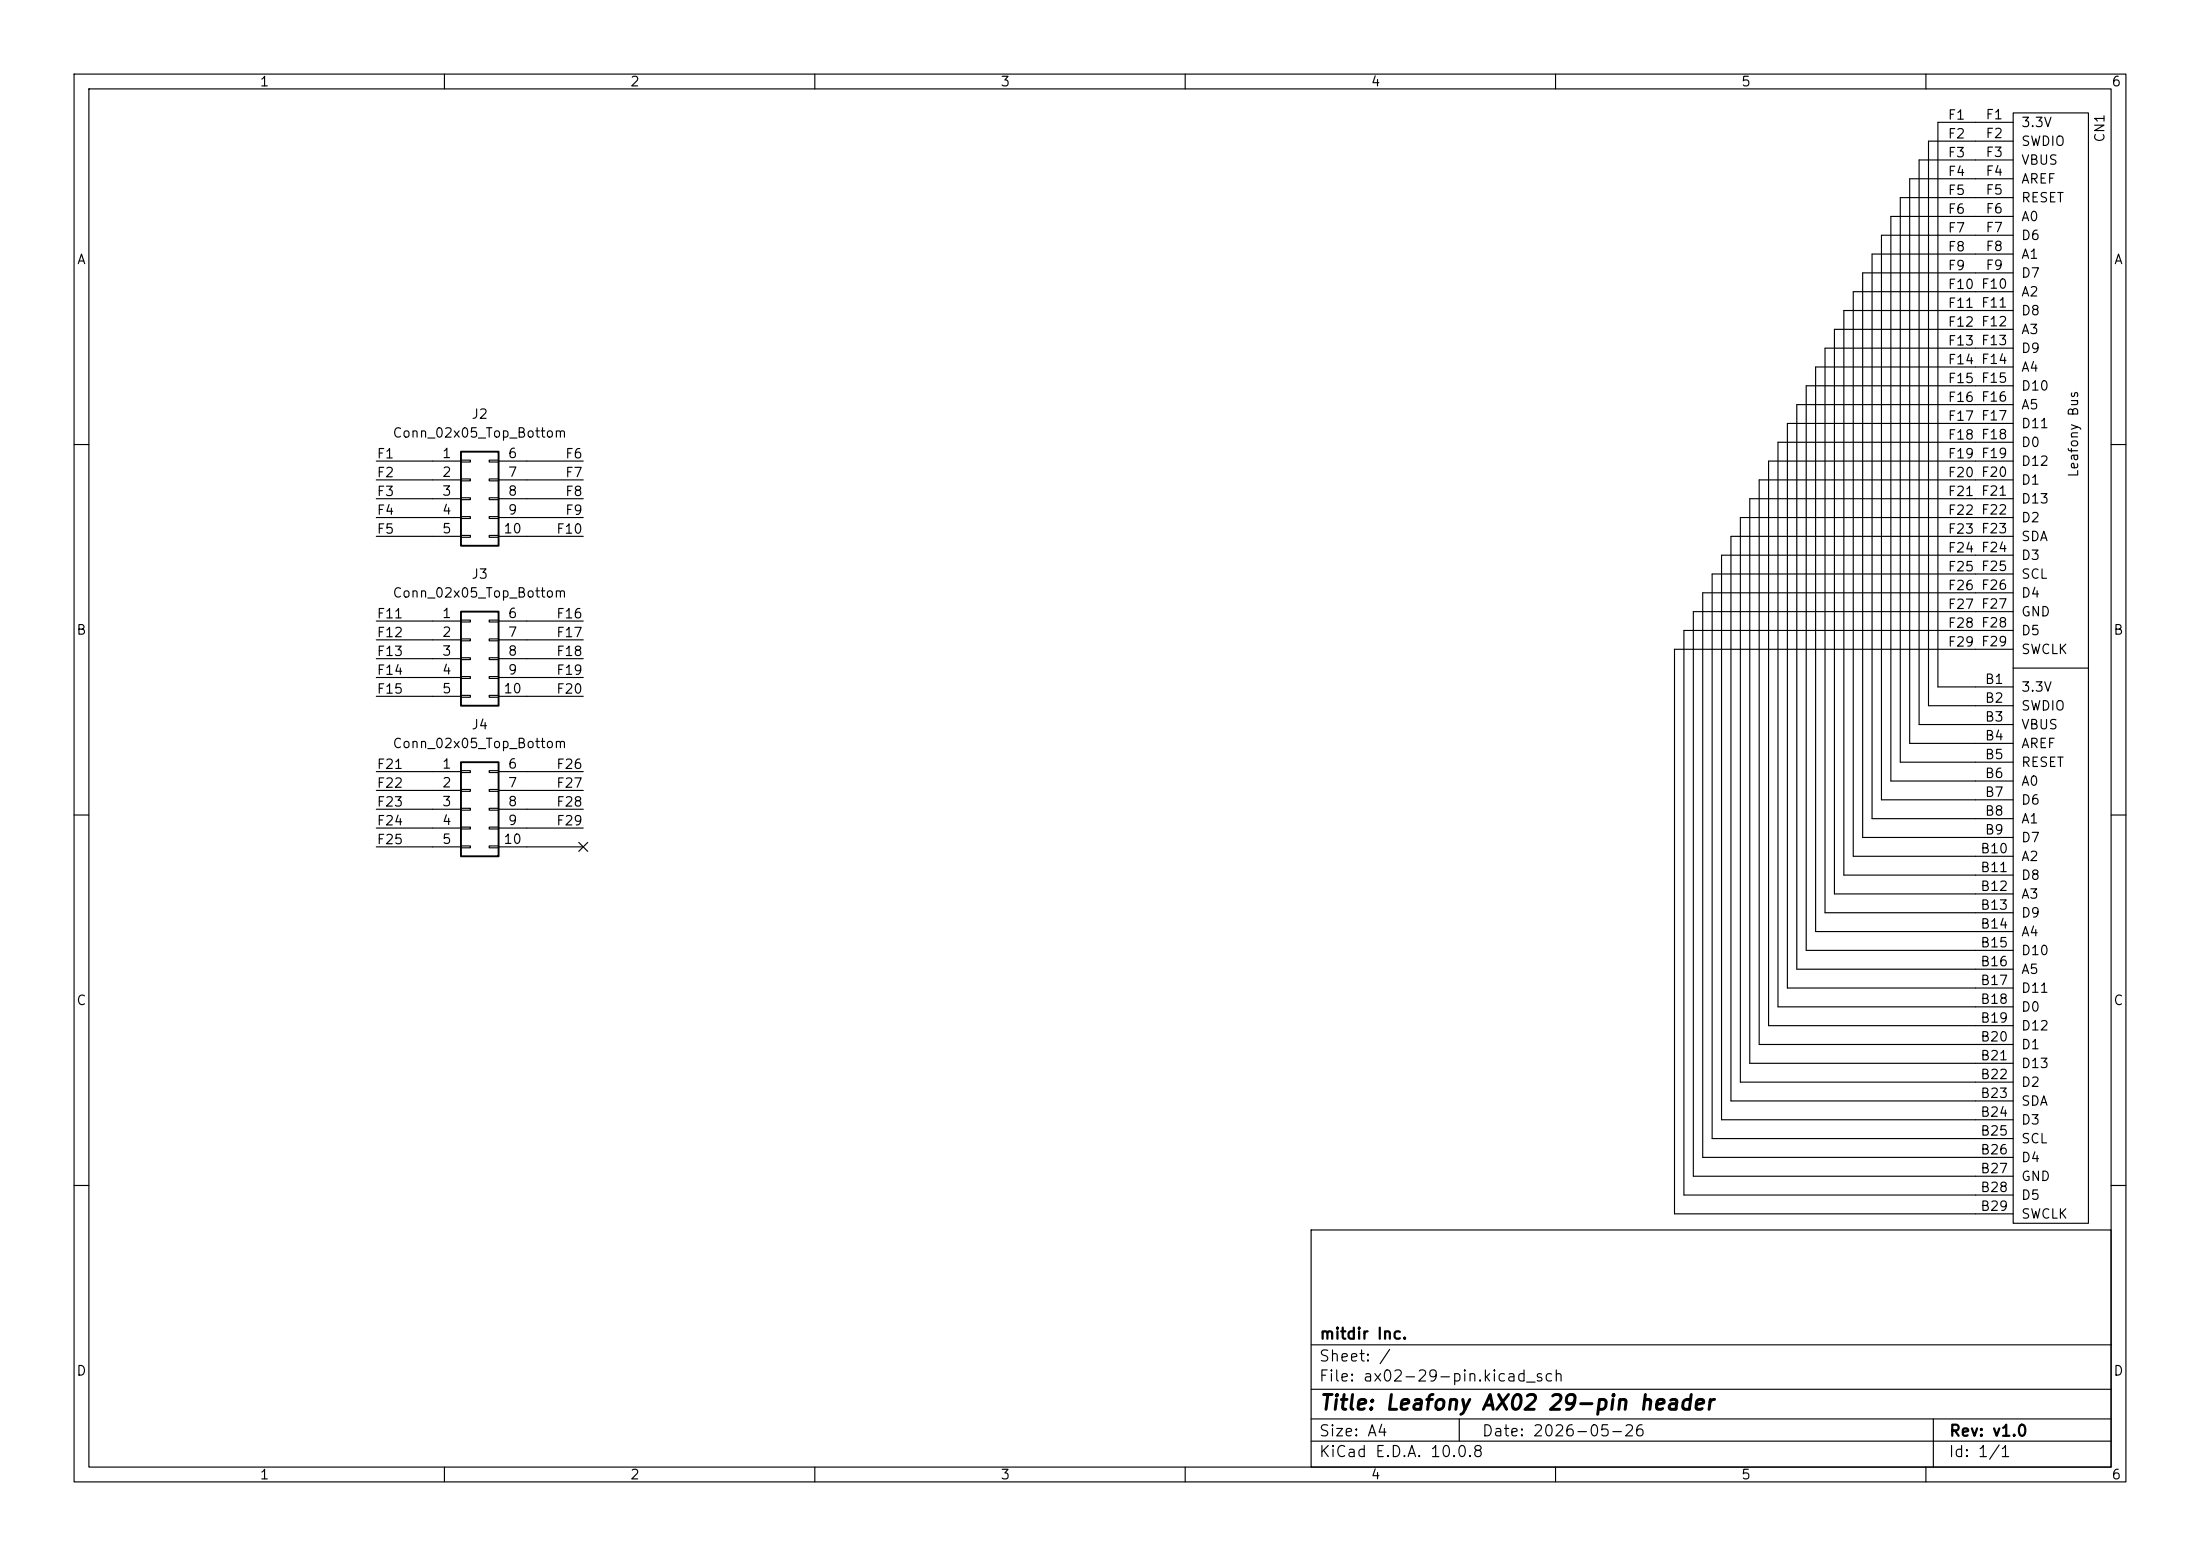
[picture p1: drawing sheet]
(kicad_sch
 (version 20260306)
 (generator "eeschema")
 (generator_version "10.0")
 (paper "A4")
 (title_block
  (title "Leafony AX02 29-pin header")
  (date "2026-05-26")
  (rev "v1.0")
  (company "mitdir Inc."))
 (lib_symbols
  (symbol "Connector_Generic:Conn_02x05_Top_Bottom"
   (pin_names
    (offset 1.016) (hide yes)) (exclude_from_sim no) (in_bom yes) (on_board yes)
   (in_pos_files yes)
   (duplicate_pin_numbers_are_jumpers no)
   (property "Reference" "J" (at 1.27 7.62 0) (show_name no) (do_not_autoplace no) (effects (font (size 1.27 1.27))))
   (property "Value" "Conn_02x05_Top_Bottom" (at 1.27 -7.62 0) (show_name no) (do_not_autoplace no) (effects (font (size 1.27 1.27))))
   (property "Footprint" "" (at 0 0 0) (show_name no) (do_not_autoplace no) (hide yes) (effects (font (size 1.27 1.27))))
   (property "Datasheet" "" (at 0 0 0) (show_name no) (do_not_autoplace no) (hide yes) (effects (font (size 1.27 1.27))))
   (property "Description" "Generic connector, double row, 02x05, top/bottom pin numbering scheme (row 1: 1...pins_per_row, row2: pins_per_row+1 ... num_pins), script generated (kicad-library-utils/schlib/autogen/connector/)" (at 0 0 0) (show_name no) (do_not_autoplace no) (hide yes) (effects (font (size 1.27 1.27))))
   (symbol "Conn_02x05_Top_Bottom_1_1"
    (rectangle (start -1.27 6.35) (end 3.81 -6.35) (stroke (width 0.254) (type default)) (fill (type background)))
    (rectangle (start -1.27 5.207) (end 0 4.953) (stroke (width 0.1524) (type default)) (fill (type none)))
    (rectangle (start -1.27 2.667) (end 0 2.413) (stroke (width 0.1524) (type default)) (fill (type none)))
    (rectangle (start -1.27 0.127) (end 0 -0.127) (stroke (width 0.1524) (type default)) (fill (type none)))
    (rectangle (start -1.27 -2.413) (end 0 -2.667) (stroke (width 0.1524) (type default)) (fill (type none)))
    (rectangle (start -1.27 -4.953) (end 0 -5.207) (stroke (width 0.1524) (type default)) (fill (type none)))
    (rectangle (start 3.81 5.207) (end 2.54 4.953) (stroke (width 0.1524) (type default)) (fill (type none)))
    (rectangle (start 3.81 2.667) (end 2.54 2.413) (stroke (width 0.1524) (type default)) (fill (type none)))
    (rectangle (start 3.81 0.127) (end 2.54 -0.127) (stroke (width 0.1524) (type default)) (fill (type none)))
    (rectangle (start 3.81 -2.413) (end 2.54 -2.667) (stroke (width 0.1524) (type default)) (fill (type none)))
    (rectangle (start 3.81 -4.953) (end 2.54 -5.207) (stroke (width 0.1524) (type default)) (fill (type none)))
    (pin passive line (at -5.08 5.08 0) (length 3.81) (name "Pin_1" (effects (font (size 1.27 1.27)))) (number "1" (effects (font (size 1.27 1.27)))))
    (pin passive line (at -5.08 2.54 0) (length 3.81) (name "Pin_2" (effects (font (size 1.27 1.27)))) (number "2" (effects (font (size 1.27 1.27)))))
    (pin passive line (at -5.08 0 0) (length 3.81) (name "Pin_3" (effects (font (size 1.27 1.27)))) (number "3" (effects (font (size 1.27 1.27)))))
    (pin passive line (at -5.08 -2.54 0) (length 3.81) (name "Pin_4" (effects (font (size 1.27 1.27)))) (number "4" (effects (font (size 1.27 1.27)))))
    (pin passive line (at -5.08 -5.08 0) (length 3.81) (name "Pin_5" (effects (font (size 1.27 1.27)))) (number "5" (effects (font (size 1.27 1.27)))))
    (pin passive line (at 7.62 5.08 180) (length 3.81) (name "Pin_6" (effects (font (size 1.27 1.27)))) (number "6" (effects (font (size 1.27 1.27)))))
    (pin passive line (at 7.62 2.54 180) (length 3.81) (name "Pin_7" (effects (font (size 1.27 1.27)))) (number "7" (effects (font (size 1.27 1.27)))))
    (pin passive line (at 7.62 0 180) (length 3.81) (name "Pin_8" (effects (font (size 1.27 1.27)))) (number "8" (effects (font (size 1.27 1.27)))))
    (pin passive line (at 7.62 -2.54 180) (length 3.81) (name "Pin_9" (effects (font (size 1.27 1.27)))) (number "9" (effects (font (size 1.27 1.27)))))
    (pin passive line (at 7.62 -5.08 180) (length 3.81) (name "Pin_10" (effects (font (size 1.27 1.27)))) (number "10" (effects (font (size 1.27 1.27))))))
   (embedded_fonts no))
  (symbol "Leafony:Leafony Bus"
   (pin_names
    (offset 1.016)) (exclude_from_sim no) (in_bom yes) (on_board yes)
   (in_pos_files yes)
   (duplicate_pin_numbers_are_jumpers no)
   (property "Reference" "CN" (at 10.16 5.08 0) (show_name no) (do_not_autoplace no) (effects (font (size 1.27 1.27))))
   (property "Value" "Leafony Bus" (at 10.16 2.54 0) (show_name no) (do_not_autoplace no) (effects (font (size 1.27 1.27))))
   (property "Footprint" "Leafony:CN_F29_B29" (at 10.16 7.62 0) (show_name no) (do_not_autoplace no) (hide yes) (effects (font (size 1.27 1.27))))
   (property "Datasheet" "" (at 0 0 0) (show_name no) (do_not_autoplace no) (hide yes) (effects (font (size 1.27 1.27))))
   (property "Description" "Leafony Interface" (at 0 0 0) (show_name no) (do_not_autoplace no) (hide yes) (effects (font (size 1.27 1.27))))
   (symbol "Leafony Bus_0_1"
    (rectangle (start 5.08 1.27) (end 15.24 -148.59) (stroke (width 0) (type default)) (fill (type background)))
    (polyline (pts (xy 5.08 -73.66) (xy 15.24 -73.66)) (stroke (width 0) (type default)) (fill (type none))))
   (symbol "Leafony Bus_1_1"
    (pin passive line (at 0 -76.2 0) (length 5.08) (name "3.3V" (effects (font (size 1.27 1.27)))) (number "B1" (effects (font (size 1.27 1.27)))))
    (pin passive line (at 0 -78.74 0) (length 5.08) (name "SWDIO" (effects (font (size 1.27 1.27)))) (number "B2" (effects (font (size 1.27 1.27)))))
    (pin passive line (at 0 -81.28 0) (length 5.08) (name "VBUS" (effects (font (size 1.27 1.27)))) (number "B3" (effects (font (size 1.27 1.27)))))
    (pin passive line (at 0 -83.82 0) (length 5.08) (name "AREF" (effects (font (size 1.27 1.27)))) (number "B4" (effects (font (size 1.27 1.27)))))
    (pin passive line (at 0 -86.36 0) (length 5.08) (name "RESET" (effects (font (size 1.27 1.27)))) (number "B5" (effects (font (size 1.27 1.27)))))
    (pin passive line (at 0 -88.9 0) (length 5.08) (name "A0" (effects (font (size 1.27 1.27)))) (number "B6" (effects (font (size 1.27 1.27)))))
    (pin passive line (at 0 -91.44 0) (length 5.08) (name "D6" (effects (font (size 1.27 1.27)))) (number "B7" (effects (font (size 1.27 1.27)))))
    (pin passive line (at 0 -93.98 0) (length 5.08) (name "A1" (effects (font (size 1.27 1.27)))) (number "B8" (effects (font (size 1.27 1.27)))))
    (pin passive line (at 0 -96.52 0) (length 5.08) (name "D7" (effects (font (size 1.27 1.27)))) (number "B9" (effects (font (size 1.27 1.27)))))
    (pin passive line (at 0 -99.06 0) (length 5.08) (name "A2" (effects (font (size 1.27 1.27)))) (number "B10" (effects (font (size 1.27 1.27)))))
    (pin passive line (at 0 -101.6 0) (length 5.08) (name "D8" (effects (font (size 1.27 1.27)))) (number "B11" (effects (font (size 1.27 1.27)))))
    (pin passive line (at 0 -104.14 0) (length 5.08) (name "A3" (effects (font (size 1.27 1.27)))) (number "B12" (effects (font (size 1.27 1.27)))))
    (pin passive line (at 0 -106.68 0) (length 5.08) (name "D9" (effects (font (size 1.27 1.27)))) (number "B13" (effects (font (size 1.27 1.27)))))
    (pin passive line (at 0 -109.22 0) (length 5.08) (name "A4" (effects (font (size 1.27 1.27)))) (number "B14" (effects (font (size 1.27 1.27)))))
    (pin passive line (at 0 -111.76 0) (length 5.08) (name "D10" (effects (font (size 1.27 1.27)))) (number "B15" (effects (font (size 1.27 1.27)))))
    (pin passive line (at 0 -114.3 0) (length 5.08) (name "A5" (effects (font (size 1.27 1.27)))) (number "B16" (effects (font (size 1.27 1.27)))))
    (pin passive line (at 0 -116.84 0) (length 5.08) (name "D11" (effects (font (size 1.27 1.27)))) (number "B17" (effects (font (size 1.27 1.27)))))
    (pin passive line (at 0 -119.38 0) (length 5.08) (name "D0" (effects (font (size 1.27 1.27)))) (number "B18" (effects (font (size 1.27 1.27)))))
    (pin passive line (at 0 -121.92 0) (length 5.08) (name "D12" (effects (font (size 1.27 1.27)))) (number "B19" (effects (font (size 1.27 1.27)))))
    (pin passive line (at 0 -124.46 0) (length 5.08) (name "D1" (effects (font (size 1.27 1.27)))) (number "B20" (effects (font (size 1.27 1.27)))))
    (pin passive line (at 0 -127 0) (length 5.08) (name "D13" (effects (font (size 1.27 1.27)))) (number "B21" (effects (font (size 1.27 1.27)))))
    (pin passive line (at 0 -129.54 0) (length 5.08) (name "D2" (effects (font (size 1.27 1.27)))) (number "B22" (effects (font (size 1.27 1.27)))))
    (pin passive line (at 0 -132.08 0) (length 5.08) (name "SDA" (effects (font (size 1.27 1.27)))) (number "B23" (effects (font (size 1.27 1.27)))))
    (pin passive line (at 0 -134.62 0) (length 5.08) (name "D3" (effects (font (size 1.27 1.27)))) (number "B24" (effects (font (size 1.27 1.27)))))
    (pin passive line (at 0 -137.16 0) (length 5.08) (name "SCL" (effects (font (size 1.27 1.27)))) (number "B25" (effects (font (size 1.27 1.27)))))
    (pin passive line (at 0 -139.7 0) (length 5.08) (name "D4" (effects (font (size 1.27 1.27)))) (number "B26" (effects (font (size 1.27 1.27)))))
    (pin passive line (at 0 -142.24 0) (length 5.08) (name "GND" (effects (font (size 1.27 1.27)))) (number "B27" (effects (font (size 1.27 1.27)))))
    (pin passive line (at 0 -144.78 0) (length 5.08) (name "D5" (effects (font (size 1.27 1.27)))) (number "B28" (effects (font (size 1.27 1.27)))))
    (pin passive line (at 0 -147.32 0) (length 5.08) (name "SWCLK" (effects (font (size 1.27 1.27)))) (number "B29" (effects (font (size 1.27 1.27)))))
    (pin passive line (at 0 0 0) (length 5.08) (name "3.3V" (effects (font (size 1.27 1.27)))) (number "F1" (effects (font (size 1.27 1.27)))))
    (pin passive line (at 0 -2.54 0) (length 5.08) (name "SWDIO" (effects (font (size 1.27 1.27)))) (number "F2" (effects (font (size 1.27 1.27)))))
    (pin passive line (at 0 -5.08 0) (length 5.08) (name "VBUS" (effects (font (size 1.27 1.27)))) (number "F3" (effects (font (size 1.27 1.27)))))
    (pin passive line (at 0 -7.62 0) (length 5.08) (name "AREF" (effects (font (size 1.27 1.27)))) (number "F4" (effects (font (size 1.27 1.27)))))
    (pin passive line (at 0 -10.16 0) (length 5.08) (name "RESET" (effects (font (size 1.27 1.27)))) (number "F5" (effects (font (size 1.27 1.27)))))
    (pin passive line (at 0 -12.7 0) (length 5.08) (name "A0" (effects (font (size 1.27 1.27)))) (number "F6" (effects (font (size 1.27 1.27)))))
    (pin passive line (at 0 -15.24 0) (length 5.08) (name "D6" (effects (font (size 1.27 1.27)))) (number "F7" (effects (font (size 1.27 1.27)))))
    (pin passive line (at 0 -17.78 0) (length 5.08) (name "A1" (effects (font (size 1.27 1.27)))) (number "F8" (effects (font (size 1.27 1.27)))))
    (pin passive line (at 0 -20.32 0) (length 5.08) (name "D7" (effects (font (size 1.27 1.27)))) (number "F9" (effects (font (size 1.27 1.27)))))
    (pin passive line (at 0 -22.86 0) (length 5.08) (name "A2" (effects (font (size 1.27 1.27)))) (number "F10" (effects (font (size 1.27 1.27)))))
    (pin passive line (at 0 -25.4 0) (length 5.08) (name "D8" (effects (font (size 1.27 1.27)))) (number "F11" (effects (font (size 1.27 1.27)))))
    (pin passive line (at 0 -27.94 0) (length 5.08) (name "A3" (effects (font (size 1.27 1.27)))) (number "F12" (effects (font (size 1.27 1.27)))))
    (pin passive line (at 0 -30.48 0) (length 5.08) (name "D9" (effects (font (size 1.27 1.27)))) (number "F13" (effects (font (size 1.27 1.27)))))
    (pin passive line (at 0 -33.02 0) (length 5.08) (name "A4" (effects (font (size 1.27 1.27)))) (number "F14" (effects (font (size 1.27 1.27)))))
    (pin passive line (at 0 -35.56 0) (length 5.08) (name "D10" (effects (font (size 1.27 1.27)))) (number "F15" (effects (font (size 1.27 1.27)))))
    (pin passive line (at 0 -38.1 0) (length 5.08) (name "A5" (effects (font (size 1.27 1.27)))) (number "F16" (effects (font (size 1.27 1.27)))))
    (pin passive line (at 0 -40.64 0) (length 5.08) (name "D11" (effects (font (size 1.27 1.27)))) (number "F17" (effects (font (size 1.27 1.27)))))
    (pin passive line (at 0 -43.18 0) (length 5.08) (name "D0" (effects (font (size 1.27 1.27)))) (number "F18" (effects (font (size 1.27 1.27)))))
    (pin passive line (at 0 -45.72 0) (length 5.08) (name "D12" (effects (font (size 1.27 1.27)))) (number "F19" (effects (font (size 1.27 1.27)))))
    (pin passive line (at 0 -48.26 0) (length 5.08) (name "D1" (effects (font (size 1.27 1.27)))) (number "F20" (effects (font (size 1.27 1.27)))))
    (pin passive line (at 0 -50.8 0) (length 5.08) (name "D13" (effects (font (size 1.27 1.27)))) (number "F21" (effects (font (size 1.27 1.27)))))
    (pin passive line (at 0 -53.34 0) (length 5.08) (name "D2" (effects (font (size 1.27 1.27)))) (number "F22" (effects (font (size 1.27 1.27)))))
    (pin passive line (at 0 -55.88 0) (length 5.08) (name "SDA" (effects (font (size 1.27 1.27)))) (number "F23" (effects (font (size 1.27 1.27)))))
    (pin passive line (at 0 -58.42 0) (length 5.08) (name "D3" (effects (font (size 1.27 1.27)))) (number "F24" (effects (font (size 1.27 1.27)))))
    (pin passive line (at 0 -60.96 0) (length 5.08) (name "SCL" (effects (font (size 1.27 1.27)))) (number "F25" (effects (font (size 1.27 1.27)))))
    (pin passive line (at 0 -63.5 0) (length 5.08) (name "D4" (effects (font (size 1.27 1.27)))) (number "F26" (effects (font (size 1.27 1.27)))))
    (pin passive line (at 0 -66.04 0) (length 5.08) (name "GND" (effects (font (size 1.27 1.27)))) (number "F27" (effects (font (size 1.27 1.27)))))
    (pin passive line (at 0 -68.58 0) (length 5.08) (name "D5" (effects (font (size 1.27 1.27)))) (number "F28" (effects (font (size 1.27 1.27)))))
    (pin passive line (at 0 -71.12 0) (length 5.08) (name "SWCLK" (effects (font (size 1.27 1.27)))) (number "F29" (effects (font (size 1.27 1.27))))))
   (embedded_fonts no)))
 (no_connect
  (at 78.74 114.3))
 (wire
  (pts (xy 260.35 95.25) (xy 260.35 19.05))
  (stroke (width 0) (type default)))
 (wire
  (pts (xy 254 31.75) (xy 266.7 31.75))
  (stroke (width 0) (type default)))
 (wire
  (pts (xy 250.19 39.37) (xy 250.19 115.57))
  (stroke (width 0) (type default)))
 (wire
  (pts (xy 71.12 62.23) (xy 78.74 62.23))
  (stroke (width 0) (type default)))
 (wire
  (pts (xy 228.6 158.75) (xy 266.7 158.75))
  (stroke (width 0) (type default)))
 (wire
  (pts (xy 261.62 92.71) (xy 266.7 92.71))
  (stroke (width 0) (type default)))
 (wire
  (pts (xy 260.35 95.25) (xy 266.7 95.25))
  (stroke (width 0) (type default)))
 (wire
  (pts (xy 238.76 138.43) (xy 266.7 138.43))
  (stroke (width 0) (type default)))
 (wire
  (pts (xy 257.81 24.13) (xy 266.7 24.13))
  (stroke (width 0) (type default)))
 (wire
  (pts (xy 254 107.95) (xy 266.7 107.95))
  (stroke (width 0) (type default)))
 (wire
  (pts (xy 229.87 80.01) (xy 266.7 80.01))
  (stroke (width 0) (type default)))
 (wire
  (pts (xy 50.8 83.82) (xy 58.42 83.82))
  (stroke (width 0) (type default)))
 (wire
  (pts (xy 248.92 118.11) (xy 266.7 118.11))
  (stroke (width 0) (type default)))
 (wire
  (pts (xy 50.8 109.22) (xy 58.42 109.22))
  (stroke (width 0) (type default)))
 (wire
  (pts (xy 261.62 16.51) (xy 266.7 16.51))
  (stroke (width 0) (type default)))
 (wire
  (pts (xy 243.84 128.27) (xy 243.84 52.07))
  (stroke (width 0) (type default)))
 (wire
  (pts (xy 243.84 128.27) (xy 266.7 128.27))
  (stroke (width 0) (type default)))
 (wire
  (pts (xy 256.54 102.87) (xy 256.54 26.67))
  (stroke (width 0) (type default)))
 (wire
  (pts (xy 71.12 114.3) (xy 78.74 114.3))
  (stroke (width 0) (type default)))
 (wire
  (pts (xy 71.12 91.44) (xy 78.74 91.44))
  (stroke (width 0) (type default)))
 (wire
  (pts (xy 260.35 19.05) (xy 266.7 19.05))
  (stroke (width 0) (type default)))
 (wire
  (pts (xy 236.22 143.51) (xy 236.22 67.31))
  (stroke (width 0) (type default)))
 (wire
  (pts (xy 231.14 153.67) (xy 266.7 153.67))
  (stroke (width 0) (type default)))
 (wire
  (pts (xy 241.3 57.15) (xy 266.7 57.15))
  (stroke (width 0) (type default)))
 (wire
  (pts (xy 255.27 105.41) (xy 266.7 105.41))
  (stroke (width 0) (type default)))
 (wire
  (pts (xy 50.8 106.68) (xy 58.42 106.68))
  (stroke (width 0) (type default)))
 (wire
  (pts (xy 243.84 52.07) (xy 266.7 52.07))
  (stroke (width 0) (type default)))
 (wire
  (pts (xy 247.65 120.65) (xy 247.65 44.45))
  (stroke (width 0) (type default)))
 (wire
  (pts (xy 50.8 91.44) (xy 58.42 91.44))
  (stroke (width 0) (type default)))
 (wire
  (pts (xy 234.95 146.05) (xy 266.7 146.05))
  (stroke (width 0) (type default)))
 (wire
  (pts (xy 71.12 106.68) (xy 78.74 106.68))
  (stroke (width 0) (type default)))
 (wire
  (pts (xy 247.65 44.45) (xy 266.7 44.45))
  (stroke (width 0) (type default)))
 (wire
  (pts (xy 234.95 69.85) (xy 266.7 69.85))
  (stroke (width 0) (type default)))
 (wire
  (pts (xy 227.33 161.29) (xy 266.7 161.29))
  (stroke (width 0) (type default)))
 (wire
  (pts (xy 245.11 49.53) (xy 266.7 49.53))
  (stroke (width 0) (type default)))
 (wire
  (pts (xy 246.38 46.99) (xy 266.7 46.99))
  (stroke (width 0) (type default)))
 (wire
  (pts (xy 251.46 36.83) (xy 266.7 36.83))
  (stroke (width 0) (type default)))
 (wire
  (pts (xy 251.46 113.03) (xy 266.7 113.03))
  (stroke (width 0) (type default)))
 (wire
  (pts (xy 252.73 110.49) (xy 266.7 110.49))
  (stroke (width 0) (type default)))
 (wire
  (pts (xy 226.06 87.63) (xy 226.06 163.83))
  (stroke (width 0) (type default)))
 (wire
  (pts (xy 50.8 64.77) (xy 58.42 64.77))
  (stroke (width 0) (type default)))
 (wire
  (pts (xy 232.41 74.93) (xy 266.7 74.93))
  (stroke (width 0) (type default)))
 (wire
  (pts (xy 236.22 67.31) (xy 266.7 67.31))
  (stroke (width 0) (type default)))
 (wire
  (pts (xy 240.03 135.89) (xy 266.7 135.89))
  (stroke (width 0) (type default)))
 (wire
  (pts (xy 50.8 93.98) (xy 58.42 93.98))
  (stroke (width 0) (type default)))
 (wire
  (pts (xy 71.12 67.31) (xy 78.74 67.31))
  (stroke (width 0) (type default)))
 (wire
  (pts (xy 50.8 114.3) (xy 58.42 114.3))
  (stroke (width 0) (type default)))
 (wire
  (pts (xy 71.12 109.22) (xy 78.74 109.22))
  (stroke (width 0) (type default)))
 (wire
  (pts (xy 50.8 111.76) (xy 58.42 111.76))
  (stroke (width 0) (type default)))
 (wire
  (pts (xy 257.81 100.33) (xy 257.81 24.13))
  (stroke (width 0) (type default)))
 (wire
  (pts (xy 250.19 39.37) (xy 266.7 39.37))
  (stroke (width 0) (type default)))
 (wire
  (pts (xy 50.8 67.31) (xy 58.42 67.31))
  (stroke (width 0) (type default)))
 (wire
  (pts (xy 234.95 146.05) (xy 234.95 69.85))
  (stroke (width 0) (type default)))
 (wire
  (pts (xy 252.73 34.29) (xy 266.7 34.29))
  (stroke (width 0) (type default)))
 (wire
  (pts (xy 259.08 97.79) (xy 266.7 97.79))
  (stroke (width 0) (type default)))
 (wire
  (pts (xy 50.8 69.85) (xy 58.42 69.85))
  (stroke (width 0) (type default)))
 (wire
  (pts (xy 231.14 77.47) (xy 266.7 77.47))
  (stroke (width 0) (type default)))
 (wire
  (pts (xy 229.87 156.21) (xy 229.87 80.01))
  (stroke (width 0) (type default)))
 (wire
  (pts (xy 245.11 125.73) (xy 245.11 49.53))
  (stroke (width 0) (type default)))
 (wire
  (pts (xy 250.19 115.57) (xy 266.7 115.57))
  (stroke (width 0) (type default)))
 (wire
  (pts (xy 247.65 120.65) (xy 266.7 120.65))
  (stroke (width 0) (type default)))
 (wire
  (pts (xy 71.12 69.85) (xy 78.74 69.85))
  (stroke (width 0) (type default)))
 (wire
  (pts (xy 71.12 93.98) (xy 78.74 93.98))
  (stroke (width 0) (type default)))
 (wire
  (pts (xy 255.27 29.21) (xy 266.7 29.21))
  (stroke (width 0) (type default)))
 (wire
  (pts (xy 229.87 156.21) (xy 266.7 156.21))
  (stroke (width 0) (type default)))
 (wire
  (pts (xy 233.68 148.59) (xy 266.7 148.59))
  (stroke (width 0) (type default)))
 (wire
  (pts (xy 228.6 158.75) (xy 228.6 82.55))
  (stroke (width 0) (type default)))
 (wire
  (pts (xy 246.38 123.19) (xy 266.7 123.19))
  (stroke (width 0) (type default)))
 (wire
  (pts (xy 71.12 64.77) (xy 78.74 64.77))
  (stroke (width 0) (type default)))
 (wire
  (pts (xy 50.8 72.39) (xy 58.42 72.39))
  (stroke (width 0) (type default)))
 (wire
  (pts (xy 242.57 130.81) (xy 266.7 130.81))
  (stroke (width 0) (type default)))
 (wire
  (pts (xy 50.8 86.36) (xy 58.42 86.36))
  (stroke (width 0) (type default)))
 (wire
  (pts (xy 50.8 104.14) (xy 58.42 104.14))
  (stroke (width 0) (type default)))
 (wire
  (pts (xy 259.08 21.59) (xy 266.7 21.59))
  (stroke (width 0) (type default)))
 (wire
  (pts (xy 256.54 102.87) (xy 266.7 102.87))
  (stroke (width 0) (type default)))
 (wire
  (pts (xy 259.08 97.79) (xy 259.08 21.59))
  (stroke (width 0) (type default)))
 (wire
  (pts (xy 238.76 62.23) (xy 266.7 62.23))
  (stroke (width 0) (type default)))
 (wire
  (pts (xy 233.68 72.39) (xy 266.7 72.39))
  (stroke (width 0) (type default)))
 (wire
  (pts (xy 261.62 92.71) (xy 261.62 16.51))
  (stroke (width 0) (type default)))
 (wire
  (pts (xy 255.27 105.41) (xy 255.27 29.21))
  (stroke (width 0) (type default)))
 (wire
  (pts (xy 227.33 85.09) (xy 266.7 85.09))
  (stroke (width 0) (type default)))
 (wire
  (pts (xy 251.46 113.03) (xy 251.46 36.83))
  (stroke (width 0) (type default)))
 (wire
  (pts (xy 248.92 41.91) (xy 266.7 41.91))
  (stroke (width 0) (type default)))
 (wire
  (pts (xy 240.03 59.69) (xy 266.7 59.69))
  (stroke (width 0) (type default)))
 (wire
  (pts (xy 242.57 54.61) (xy 266.7 54.61))
  (stroke (width 0) (type default)))
 (wire
  (pts (xy 252.73 110.49) (xy 252.73 34.29))
  (stroke (width 0) (type default)))
 (wire
  (pts (xy 233.68 148.59) (xy 233.68 72.39))
  (stroke (width 0) (type default)))
 (wire
  (pts (xy 237.49 64.77) (xy 266.7 64.77))
  (stroke (width 0) (type default)))
 (wire
  (pts (xy 240.03 135.89) (xy 240.03 59.69))
  (stroke (width 0) (type default)))
 (wire
  (pts (xy 256.54 26.67) (xy 266.7 26.67))
  (stroke (width 0) (type default)))
 (wire
  (pts (xy 228.6 82.55) (xy 266.7 82.55))
  (stroke (width 0) (type default)))
 (wire
  (pts (xy 71.12 88.9) (xy 78.74 88.9))
  (stroke (width 0) (type default)))
 (wire
  (pts (xy 257.81 100.33) (xy 266.7 100.33))
  (stroke (width 0) (type default)))
 (wire
  (pts (xy 71.12 72.39) (xy 78.74 72.39))
  (stroke (width 0) (type default)))
 (wire
  (pts (xy 245.11 125.73) (xy 266.7 125.73))
  (stroke (width 0) (type default)))
 (wire
  (pts (xy 241.3 133.35) (xy 266.7 133.35))
  (stroke (width 0) (type default)))
 (wire
  (pts (xy 242.57 130.81) (xy 242.57 54.61))
  (stroke (width 0) (type default)))
 (wire
  (pts (xy 241.3 133.35) (xy 241.3 57.15))
  (stroke (width 0) (type default)))
 (wire
  (pts (xy 226.06 87.63) (xy 266.7 87.63))
  (stroke (width 0) (type default)))
 (wire
  (pts (xy 246.38 123.19) (xy 246.38 46.99))
  (stroke (width 0) (type default)))
 (wire
  (pts (xy 231.14 153.67) (xy 231.14 77.47))
  (stroke (width 0) (type default)))
 (wire
  (pts (xy 71.12 111.76) (xy 78.74 111.76))
  (stroke (width 0) (type default)))
 (wire
  (pts (xy 50.8 62.23) (xy 58.42 62.23))
  (stroke (width 0) (type default)))
 (wire
  (pts (xy 232.41 151.13) (xy 232.41 74.93))
  (stroke (width 0) (type default)))
 (wire
  (pts (xy 248.92 118.11) (xy 248.92 41.91))
  (stroke (width 0) (type default)))
 (wire
  (pts (xy 232.41 151.13) (xy 266.7 151.13))
  (stroke (width 0) (type default)))
 (wire
  (pts (xy 237.49 140.97) (xy 237.49 64.77))
  (stroke (width 0) (type default)))
 (wire
  (pts (xy 227.33 85.09) (xy 227.33 161.29))
  (stroke (width 0) (type default)))
 (wire
  (pts (xy 71.12 83.82) (xy 78.74 83.82))
  (stroke (width 0) (type default)))
 (wire
  (pts (xy 254 107.95) (xy 254 31.75))
  (stroke (width 0) (type default)))
 (wire
  (pts (xy 238.76 138.43) (xy 238.76 62.23))
  (stroke (width 0) (type default)))
 (wire
  (pts (xy 71.12 86.36) (xy 78.74 86.36))
  (stroke (width 0) (type default)))
 (wire
  (pts (xy 226.06 163.83) (xy 266.7 163.83))
  (stroke (width 0) (type default)))
 (wire
  (pts (xy 50.8 88.9) (xy 58.42 88.9))
  (stroke (width 0) (type default)))
 (wire
  (pts (xy 237.49 140.97) (xy 266.7 140.97))
  (stroke (width 0) (type default)))
 (wire
  (pts (xy 236.22 143.51) (xy 266.7 143.51))
  (stroke (width 0) (type default)))
 (wire
  (pts (xy 71.12 104.14) (xy 78.74 104.14))
  (stroke (width 0) (type default)))
 (label "F17"
  (at 78.74 86.36 180)
  (effects (font (size 1.27 1.27)) (justify right bottom)))
 (label "F12"
  (at 262.89 44.45 0)
  (effects (font (size 1.27 1.27)) (justify left bottom)))
 (label "F16"
  (at 262.89 54.61 0)
  (effects (font (size 1.27 1.27)) (justify left bottom)))
 (label "F9"
  (at 262.89 36.83 0)
  (effects (font (size 1.27 1.27)) (justify left bottom)))
 (label "F6"
  (at 262.89 29.21 0)
  (effects (font (size 1.27 1.27)) (justify left bottom)))
 (label "F1"
  (at 50.8 62.23 0)
  (effects (font (size 1.27 1.27)) (justify left bottom)))
 (label "F8"
  (at 262.89 34.29 0)
  (effects (font (size 1.27 1.27)) (justify left bottom)))
 (label "F7"
  (at 78.74 64.77 180)
  (effects (font (size 1.27 1.27)) (justify right bottom)))
 (label "F21"
  (at 50.8 104.14 0)
  (effects (font (size 1.27 1.27)) (justify left bottom)))
 (label "F4"
  (at 262.89 24.13 0)
  (effects (font (size 1.27 1.27)) (justify left bottom)))
 (label "F15"
  (at 262.89 52.07 0)
  (effects (font (size 1.27 1.27)) (justify left bottom)))
 (label "F10"
  (at 78.74 72.39 180)
  (effects (font (size 1.27 1.27)) (justify right bottom)))
 (label "F12"
  (at 50.8 86.36 0)
  (effects (font (size 1.27 1.27)) (justify left bottom)))
 (label "F21"
  (at 262.89 67.31 0)
  (effects (font (size 1.27 1.27)) (justify left bottom)))
 (label "F1"
  (at 262.89 16.51 0)
  (effects (font (size 1.27 1.27)) (justify left bottom)))
 (label "F13"
  (at 50.8 88.9 0)
  (effects (font (size 1.27 1.27)) (justify left bottom)))
 (label "F2"
  (at 262.89 19.05 0)
  (effects (font (size 1.27 1.27)) (justify left bottom)))
 (label "F23"
  (at 262.89 72.39 0)
  (effects (font (size 1.27 1.27)) (justify left bottom)))
 (label "F27"
  (at 262.89 82.55 0)
  (effects (font (size 1.27 1.27)) (justify left bottom)))
 (label "F5"
  (at 262.89 26.67 0)
  (effects (font (size 1.27 1.27)) (justify left bottom)))
 (label "F16"
  (at 78.74 83.82 180)
  (effects (font (size 1.27 1.27)) (justify right bottom)))
 (label "F14"
  (at 262.89 49.53 0)
  (effects (font (size 1.27 1.27)) (justify left bottom)))
 (label "F24"
  (at 50.8 111.76 0)
  (effects (font (size 1.27 1.27)) (justify left bottom)))
 (label "F24"
  (at 262.89 74.93 0)
  (effects (font (size 1.27 1.27)) (justify left bottom)))
 (label "F29"
  (at 78.74 111.76 180)
  (effects (font (size 1.27 1.27)) (justify right bottom)))
 (label "F11"
  (at 50.8 83.82 0)
  (effects (font (size 1.27 1.27)) (justify left bottom)))
 (label "F23"
  (at 50.8 109.22 0)
  (effects (font (size 1.27 1.27)) (justify left bottom)))
 (label "F25"
  (at 50.8 114.3 0)
  (effects (font (size 1.27 1.27)) (justify left bottom)))
 (label "F17"
  (at 262.89 57.15 0)
  (effects (font (size 1.27 1.27)) (justify left bottom)))
 (label "F14"
  (at 50.8 91.44 0)
  (effects (font (size 1.27 1.27)) (justify left bottom)))
 (label "F19"
  (at 262.89 62.23 0)
  (effects (font (size 1.27 1.27)) (justify left bottom)))
 (label "F26"
  (at 262.89 80.01 0)
  (effects (font (size 1.27 1.27)) (justify left bottom)))
 (label "F10"
  (at 262.89 39.37 0)
  (effects (font (size 1.27 1.27)) (justify left bottom)))
 (label "F13"
  (at 262.89 46.99 0)
  (effects (font (size 1.27 1.27)) (justify left bottom)))
 (label "F18"
  (at 78.74 88.9 180)
  (effects (font (size 1.27 1.27)) (justify right bottom)))
 (label "F2"
  (at 50.8 64.77 0)
  (effects (font (size 1.27 1.27)) (justify left bottom)))
 (label "F20"
  (at 262.89 64.77 0)
  (effects (font (size 1.27 1.27)) (justify left bottom)))
 (label "F28"
  (at 262.89 85.09 0)
  (effects (font (size 1.27 1.27)) (justify left bottom)))
 (label "F22"
  (at 50.8 106.68 0)
  (effects (font (size 1.27 1.27)) (justify left bottom)))
 (label "F26"
  (at 78.74 104.14 180)
  (effects (font (size 1.27 1.27)) (justify right bottom)))
 (label "F18"
  (at 262.89 59.69 0)
  (effects (font (size 1.27 1.27)) (justify left bottom)))
 (label "F8"
  (at 78.74 67.31 180)
  (effects (font (size 1.27 1.27)) (justify right bottom)))
 (label "F27"
  (at 78.74 106.68 180)
  (effects (font (size 1.27 1.27)) (justify right bottom)))
 (label "F11"
  (at 262.89 41.91 0)
  (effects (font (size 1.27 1.27)) (justify left bottom)))
 (label "F9"
  (at 78.74 69.85 180)
  (effects (font (size 1.27 1.27)) (justify right bottom)))
 (label "F20"
  (at 78.74 93.98 180)
  (effects (font (size 1.27 1.27)) (justify right bottom)))
 (label "F25"
  (at 262.89 77.47 0)
  (effects (font (size 1.27 1.27)) (justify left bottom)))
 (label "F3"
  (at 50.8 67.31 0)
  (effects (font (size 1.27 1.27)) (justify left bottom)))
 (label "F6"
  (at 78.74 62.23 180)
  (effects (font (size 1.27 1.27)) (justify right bottom)))
 (label "F3"
  (at 262.89 21.59 0)
  (effects (font (size 1.27 1.27)) (justify left bottom)))
 (label "F22"
  (at 262.89 69.85 0)
  (effects (font (size 1.27 1.27)) (justify left bottom)))
 (label "F4"
  (at 50.8 69.85 0)
  (effects (font (size 1.27 1.27)) (justify left bottom)))
 (label "F15"
  (at 50.8 93.98 0)
  (effects (font (size 1.27 1.27)) (justify left bottom)))
 (label "F28"
  (at 78.74 109.22 180)
  (effects (font (size 1.27 1.27)) (justify right bottom)))
 (label "F5"
  (at 50.8 72.39 0)
  (effects (font (size 1.27 1.27)) (justify left bottom)))
 (label "F19"
  (at 78.74 91.44 180)
  (effects (font (size 1.27 1.27)) (justify right bottom)))
 (label "F7"
  (at 262.89 31.75 0)
  (effects (font (size 1.27 1.27)) (justify left bottom)))
 (label "F29"
  (at 262.89 87.63 0)
  (effects (font (size 1.27 1.27)) (justify left bottom)))
 (symbol
  (lib_id "Leafony:Leafony Bus")
  (at 266.7 16.51 0)
  (unit 1)
  (body_style 1)
  (exclude_from_sim no)
  (in_bom no)
  (on_board yes)
  (in_pos_files yes)
  (dnp no)
  (property "Reference" "CN1" (at 283.464 19.304 90) (show_name no) (do_not_autoplace no) (effects (font (size 1.27 1.27)) (justify left)))
  (property "Value" "Leafony Bus" (at 279.908 64.516 90) (show_name no) (do_not_autoplace no) (effects (font (size 1.27 1.27)) (justify left)))
  (property "Footprint" "Leafony:CN_F29_B29" (at 276.86 8.89 0) (hide yes) (show_name no) (do_not_autoplace no) (effects (font (size 1.27 1.27))))
  (property "Datasheet" "" (at 266.7 16.51 0) (hide yes) (show_name no) (do_not_autoplace no) (effects (font (size 1.27 1.27))))
  (property "Description" "" (at 266.7 16.51 0) (hide yes) (show_name no) (do_not_autoplace no) (effects (font (size 1.27 1.27))))
  (property "MPN" "" (at 266.7 16.51 0) (hide yes) (show_name no) (do_not_autoplace no) (effects (font (size 1.27 1.27))))
  (property "MANUFACTURER" "" (at 266.7 16.51 90) (hide yes) (show_name no) (do_not_autoplace no) (effects (font (size 1.27 1.27))))
  (property "MAXIMUM_PACKAGE_HEIGHT" "" (at 266.7 16.51 90) (hide yes) (show_name no) (do_not_autoplace no) (effects (font (size 1.27 1.27))))
  (property "Model No" "" (at 266.7 16.51 90) (hide yes) (show_name no) (do_not_autoplace no) (effects (font (size 1.27 1.27))))
  (property "PARTREV" "" (at 266.7 16.51 90) (hide yes) (show_name no) (do_not_autoplace no) (effects (font (size 1.27 1.27))))
  (property "STANDARD" "" (at 266.7 16.51 90) (hide yes) (show_name no) (do_not_autoplace no) (effects (font (size 1.27 1.27))))
  (property "Sim.Device" "" (at 266.7 16.51 90) (hide yes) (show_name no) (do_not_autoplace no) (effects (font (size 1.27 1.27))))
  (property "Sim.Pin" "" (at 266.7 16.51 90) (hide yes) (show_name no) (do_not_autoplace no) (effects (font (size 1.27 1.27))))
  (property "Sim.Pins" "" (at 266.7 16.51 90) (hide yes) (show_name no) (do_not_autoplace no) (effects (font (size 1.27 1.27))))
  (pin "B1")
  (pin "B10")
  (pin "B11")
  (pin "B12")
  (pin "B13")
  (pin "B14")
  (pin "B15")
  (pin "B16")
  (pin "B17")
  (pin "B18")
  (pin "B19")
  (pin "B2")
  (pin "B20")
  (pin "B21")
  (pin "B22")
  (pin "B23")
  (pin "B24")
  (pin "B25")
  (pin "B26")
  (pin "B27")
  (pin "B28")
  (pin "B29")
  (pin "B3")
  (pin "B4")
  (pin "B5")
  (pin "B6")
  (pin "B7")
  (pin "B8")
  (pin "B9")
  (pin "F1")
  (pin "F10")
  (pin "F11")
  (pin "F12")
  (pin "F13")
  (pin "F14")
  (pin "F15")
  (pin "F16")
  (pin "F17")
  (pin "F18")
  (pin "F19")
  (pin "F2")
  (pin "F20")
  (pin "F21")
  (pin "F22")
  (pin "F23")
  (pin "F24")
  (pin "F25")
  (pin "F26")
  (pin "F27")
  (pin "F28")
  (pin "F29")
  (pin "F3")
  (pin "F4")
  (pin "F5")
  (pin "F6")
  (pin "F7")
  (pin "F8")
  (pin "F9"))
 (symbol
  (lib_id "Connector_Generic:Conn_02x05_Top_Bottom")
  (at 63.5 88.9 0)
  (unit 1)
  (body_style 1)
  (exclude_from_sim no)
  (in_bom yes)
  (on_board yes)
  (in_pos_files yes)
  (dnp no)
  (fields_autoplaced yes)
  (property "Reference" "J3" (at 64.77 77.47 0) (show_name no) (do_not_autoplace no) (effects (font (size 1.27 1.27))))
  (property "Value" "Conn_02x05_Top_Bottom" (at 64.77 80.01 0) (show_name no) (do_not_autoplace no) (effects (font (size 1.27 1.27))))
  (property "Footprint" "Leafony:PinHeader_2x05_2.54mm" (at 63.5 88.9 0) (hide yes) (show_name no) (do_not_autoplace no) (effects (font (size 1.27 1.27))))
  (property "Datasheet" "" (at 63.5 88.9 0) (hide yes) (show_name no) (do_not_autoplace no) (effects (font (size 1.27 1.27))))
  (property "Description" "Generic connector, double row, 02x05, top/bottom pin numbering scheme (row 1: 1...pins_per_row, row2: pins_per_row+1 ... num_pins), script generated (kicad-library-utils/schlib/autogen/connector/)" (at 63.5 88.9 0) (hide yes) (show_name no) (do_not_autoplace no) (effects (font (size 1.27 1.27))))
  (property "MANUFACTURER" "" (at 63.5 88.9 0) (hide yes) (show_name no) (do_not_autoplace no) (effects (font (size 1.27 1.27))))
  (property "MAXIMUM_PACKAGE_HEIGHT" "" (at 63.5 88.9 0) (hide yes) (show_name no) (do_not_autoplace no) (effects (font (size 1.27 1.27))))
  (property "Model No" "" (at 63.5 88.9 0) (hide yes) (show_name no) (do_not_autoplace no) (effects (font (size 1.27 1.27))))
  (property "PARTREV" "" (at 63.5 88.9 0) (hide yes) (show_name no) (do_not_autoplace no) (effects (font (size 1.27 1.27))))
  (property "STANDARD" "" (at 63.5 88.9 0) (hide yes) (show_name no) (do_not_autoplace no) (effects (font (size 1.27 1.27))))
  (property "Sim.Device" "" (at 63.5 88.9 0) (hide yes) (show_name no) (do_not_autoplace no) (effects (font (size 1.27 1.27))))
  (property "Sim.Pin" "" (at 63.5 88.9 0) (hide yes) (show_name no) (do_not_autoplace no) (effects (font (size 1.27 1.27))))
  (property "Sim.Pins" "" (at 63.5 88.9 0) (hide yes) (show_name no) (do_not_autoplace no) (effects (font (size 1.27 1.27))))
  (pin "2")
  (pin "3")
  (pin "4")
  (pin "5")
  (pin "6")
  (pin "10")
  (pin "9")
  (pin "8")
  (pin "7")
  (pin "1"))
 (symbol
  (lib_id "Connector_Generic:Conn_02x05_Top_Bottom")
  (at 63.5 109.22 0)
  (unit 1)
  (body_style 1)
  (exclude_from_sim no)
  (in_bom yes)
  (on_board yes)
  (in_pos_files yes)
  (dnp no)
  (fields_autoplaced yes)
  (property "Reference" "J4" (at 64.77 97.79 0) (show_name no) (do_not_autoplace no) (effects (font (size 1.27 1.27))))
  (property "Value" "Conn_02x05_Top_Bottom" (at 64.77 100.33 0) (show_name no) (do_not_autoplace no) (effects (font (size 1.27 1.27))))
  (property "Footprint" "Leafony:PinHeader_2x05_2.54mm" (at 63.5 109.22 0) (hide yes) (show_name no) (do_not_autoplace no) (effects (font (size 1.27 1.27))))
  (property "Datasheet" "" (at 63.5 109.22 0) (hide yes) (show_name no) (do_not_autoplace no) (effects (font (size 1.27 1.27))))
  (property "Description" "Generic connector, double row, 02x05, top/bottom pin numbering scheme (row 1: 1...pins_per_row, row2: pins_per_row+1 ... num_pins), script generated (kicad-library-utils/schlib/autogen/connector/)" (at 63.5 109.22 0) (hide yes) (show_name no) (do_not_autoplace no) (effects (font (size 1.27 1.27))))
  (property "MANUFACTURER" "" (at 63.5 109.22 0) (hide yes) (show_name no) (do_not_autoplace no) (effects (font (size 1.27 1.27))))
  (property "MAXIMUM_PACKAGE_HEIGHT" "" (at 63.5 109.22 0) (hide yes) (show_name no) (do_not_autoplace no) (effects (font (size 1.27 1.27))))
  (property "Model No" "" (at 63.5 109.22 0) (hide yes) (show_name no) (do_not_autoplace no) (effects (font (size 1.27 1.27))))
  (property "PARTREV" "" (at 63.5 109.22 0) (hide yes) (show_name no) (do_not_autoplace no) (effects (font (size 1.27 1.27))))
  (property "STANDARD" "" (at 63.5 109.22 0) (hide yes) (show_name no) (do_not_autoplace no) (effects (font (size 1.27 1.27))))
  (property "Sim.Device" "" (at 63.5 109.22 0) (hide yes) (show_name no) (do_not_autoplace no) (effects (font (size 1.27 1.27))))
  (property "Sim.Pin" "" (at 63.5 109.22 0) (hide yes) (show_name no) (do_not_autoplace no) (effects (font (size 1.27 1.27))))
  (property "Sim.Pins" "" (at 63.5 109.22 0) (hide yes) (show_name no) (do_not_autoplace no) (effects (font (size 1.27 1.27))))
  (pin "2")
  (pin "3")
  (pin "4")
  (pin "5")
  (pin "6")
  (pin "10")
  (pin "9")
  (pin "8")
  (pin "7")
  (pin "1"))
 (symbol
  (lib_id "Connector_Generic:Conn_02x05_Top_Bottom")
  (at 63.5 67.31 0)
  (unit 1)
  (body_style 1)
  (exclude_from_sim no)
  (in_bom yes)
  (on_board yes)
  (in_pos_files yes)
  (dnp no)
  (fields_autoplaced yes)
  (property "Reference" "J2" (at 64.77 55.88 0) (show_name no) (do_not_autoplace no) (effects (font (size 1.27 1.27))))
  (property "Value" "Conn_02x05_Top_Bottom" (at 64.77 58.42 0) (show_name no) (do_not_autoplace no) (effects (font (size 1.27 1.27))))
  (property "Footprint" "Leafony:PinHeader_2x05_2.54mm" (at 63.5 67.31 0) (hide yes) (show_name no) (do_not_autoplace no) (effects (font (size 1.27 1.27))))
  (property "Datasheet" "" (at 63.5 67.31 0) (hide yes) (show_name no) (do_not_autoplace no) (effects (font (size 1.27 1.27))))
  (property "Description" "Generic connector, double row, 02x05, top/bottom pin numbering scheme (row 1: 1...pins_per_row, row2: pins_per_row+1 ... num_pins), script generated (kicad-library-utils/schlib/autogen/connector/)" (at 63.5 67.31 0) (hide yes) (show_name no) (do_not_autoplace no) (effects (font (size 1.27 1.27))))
  (property "MANUFACTURER" "" (at 63.5 67.31 0) (hide yes) (show_name no) (do_not_autoplace no) (effects (font (size 1.27 1.27))))
  (property "MAXIMUM_PACKAGE_HEIGHT" "" (at 63.5 67.31 0) (hide yes) (show_name no) (do_not_autoplace no) (effects (font (size 1.27 1.27))))
  (property "Model No" "" (at 63.5 67.31 0) (hide yes) (show_name no) (do_not_autoplace no) (effects (font (size 1.27 1.27))))
  (property "PARTREV" "" (at 63.5 67.31 0) (hide yes) (show_name no) (do_not_autoplace no) (effects (font (size 1.27 1.27))))
  (property "STANDARD" "" (at 63.5 67.31 0) (hide yes) (show_name no) (do_not_autoplace no) (effects (font (size 1.27 1.27))))
  (property "Sim.Device" "" (at 63.5 67.31 0) (hide yes) (show_name no) (do_not_autoplace no) (effects (font (size 1.27 1.27))))
  (property "Sim.Pin" "" (at 63.5 67.31 0) (hide yes) (show_name no) (do_not_autoplace no) (effects (font (size 1.27 1.27))))
  (property "Sim.Pins" "" (at 63.5 67.31 0) (hide yes) (show_name no) (do_not_autoplace no) (effects (font (size 1.27 1.27))))
  (pin "2")
  (pin "3")
  (pin "4")
  (pin "5")
  (pin "6")
  (pin "10")
  (pin "9")
  (pin "8")
  (pin "7")
  (pin "1"))
 (sheet_instances
  (path ""
   (page "1")))
 (embedded_fonts no))
